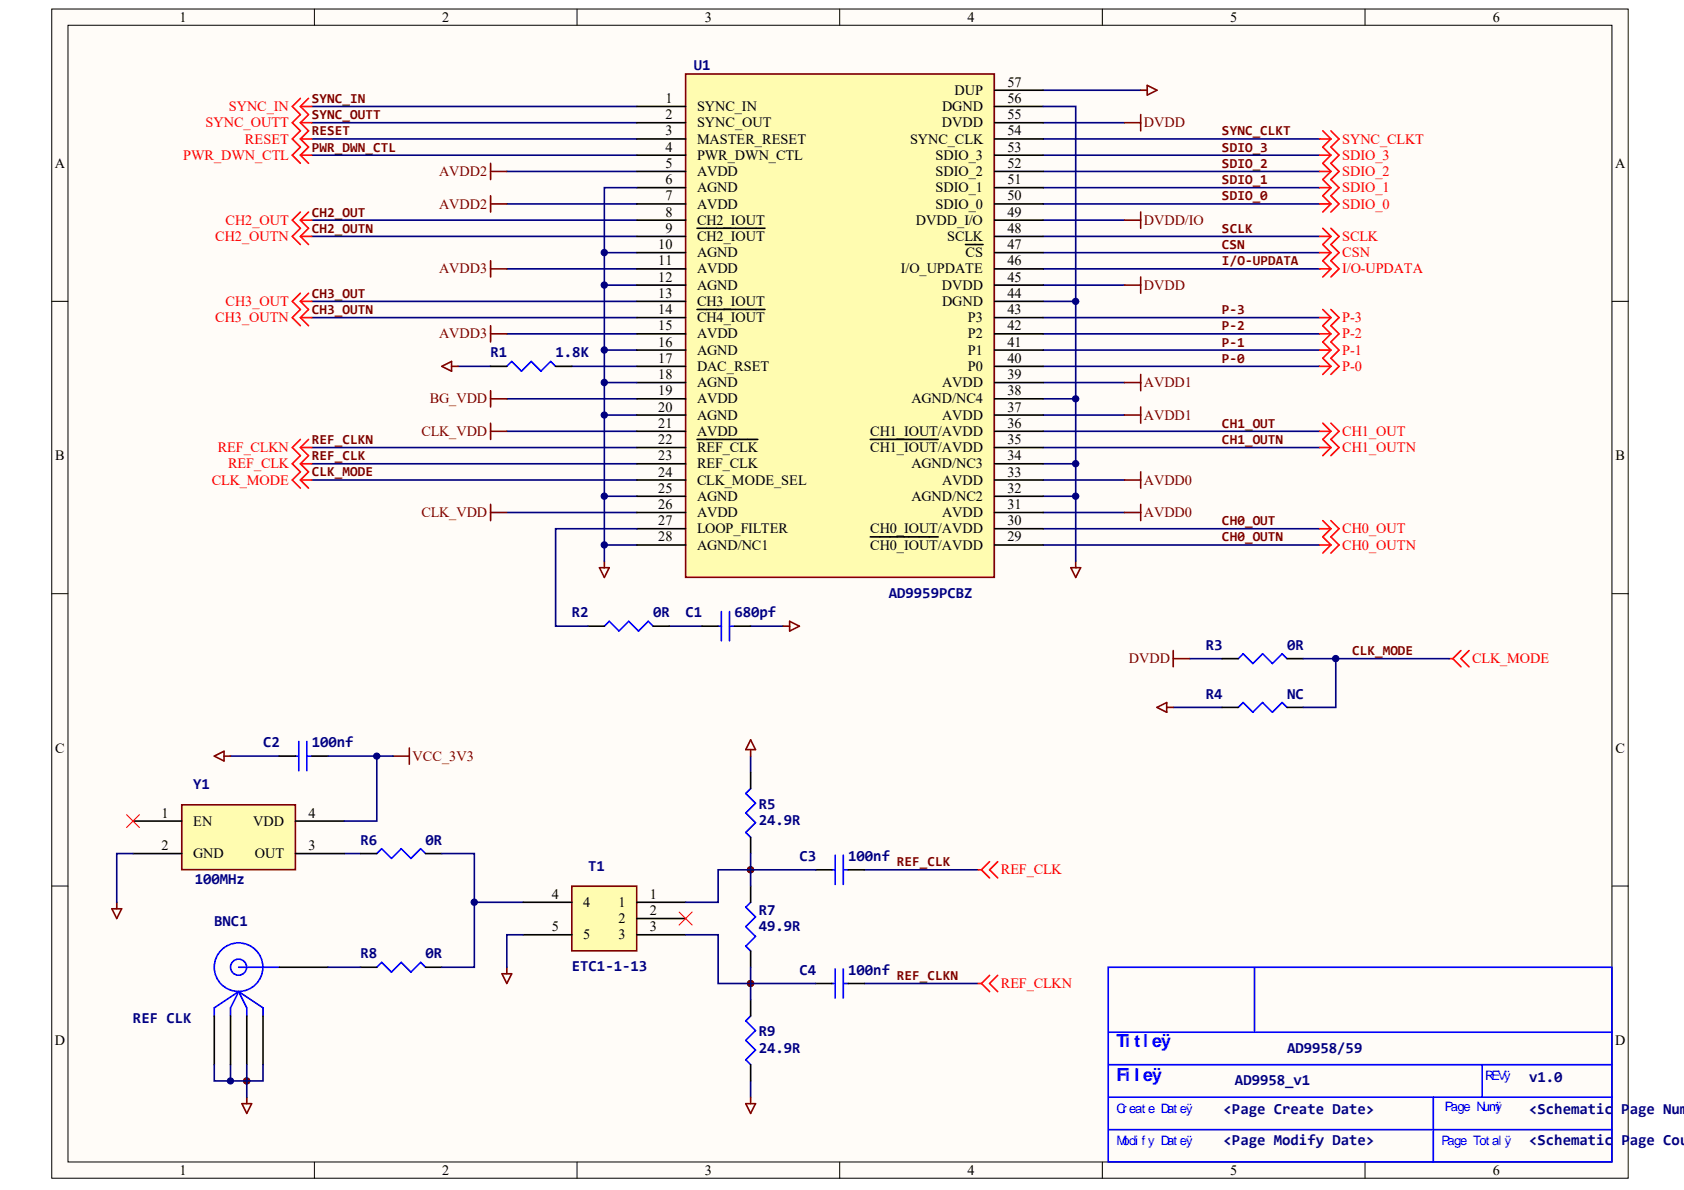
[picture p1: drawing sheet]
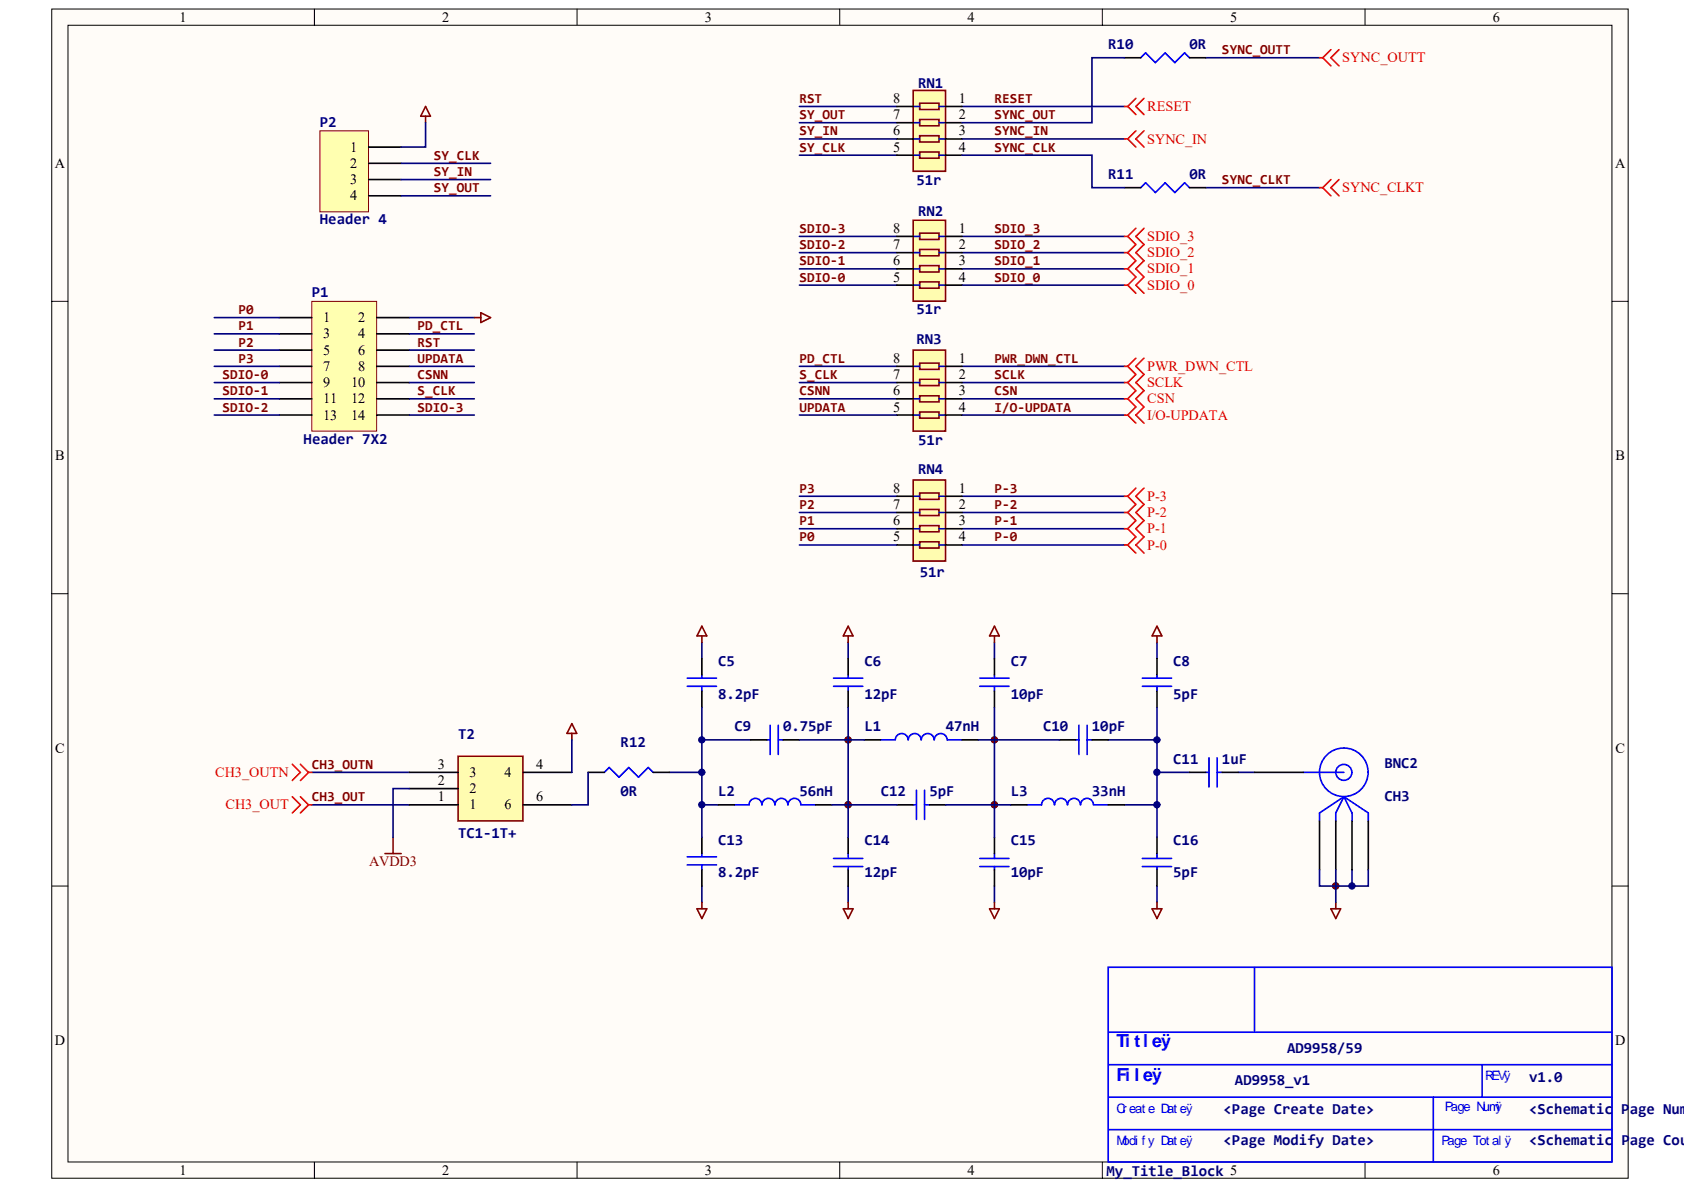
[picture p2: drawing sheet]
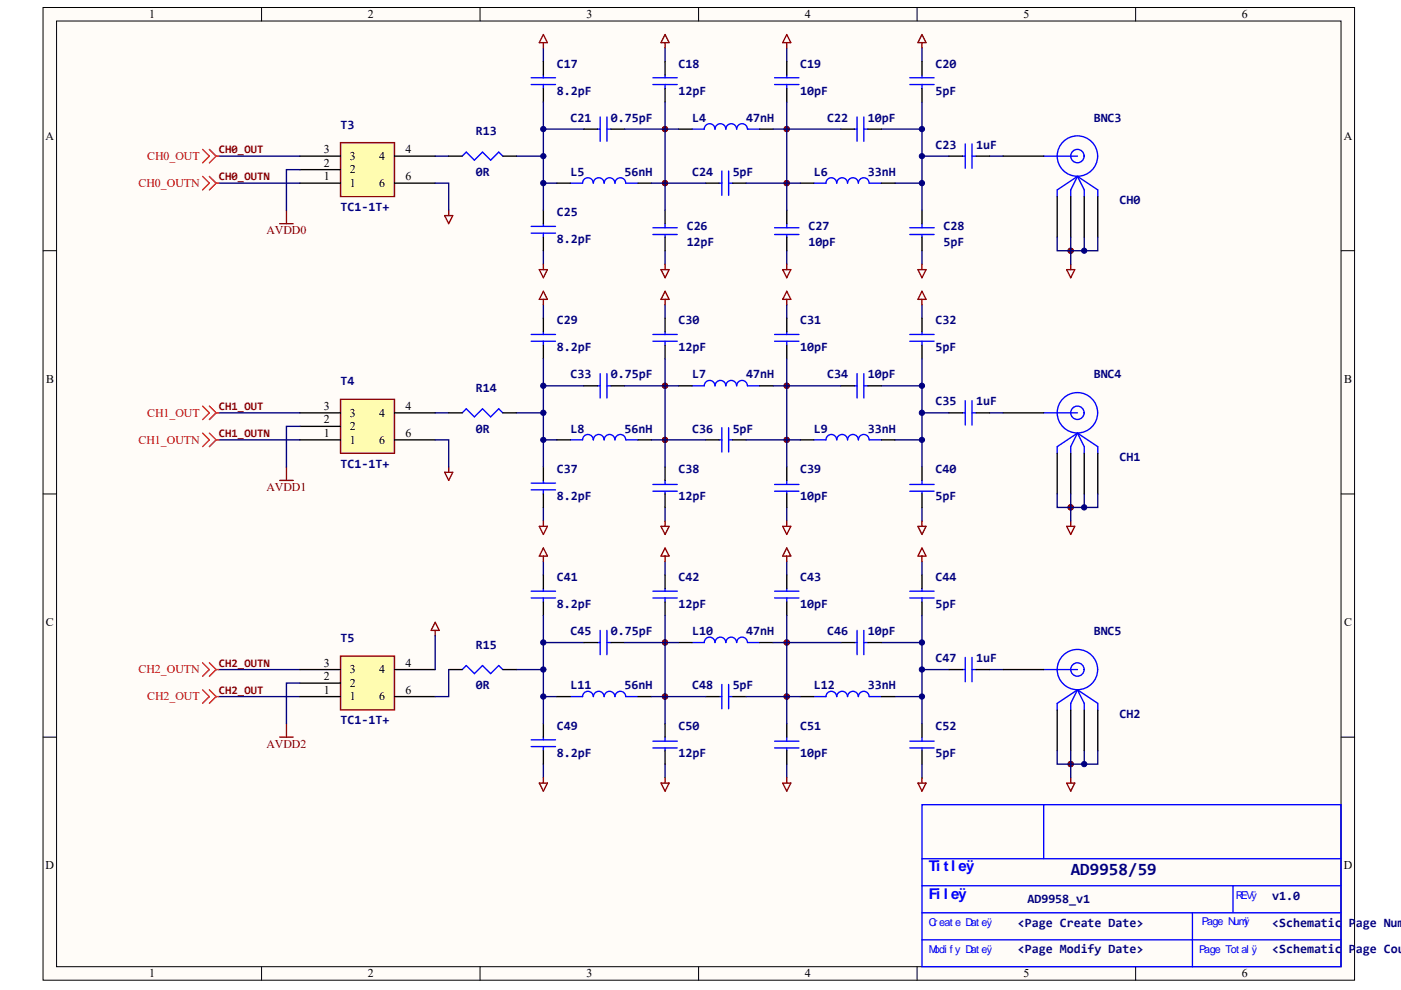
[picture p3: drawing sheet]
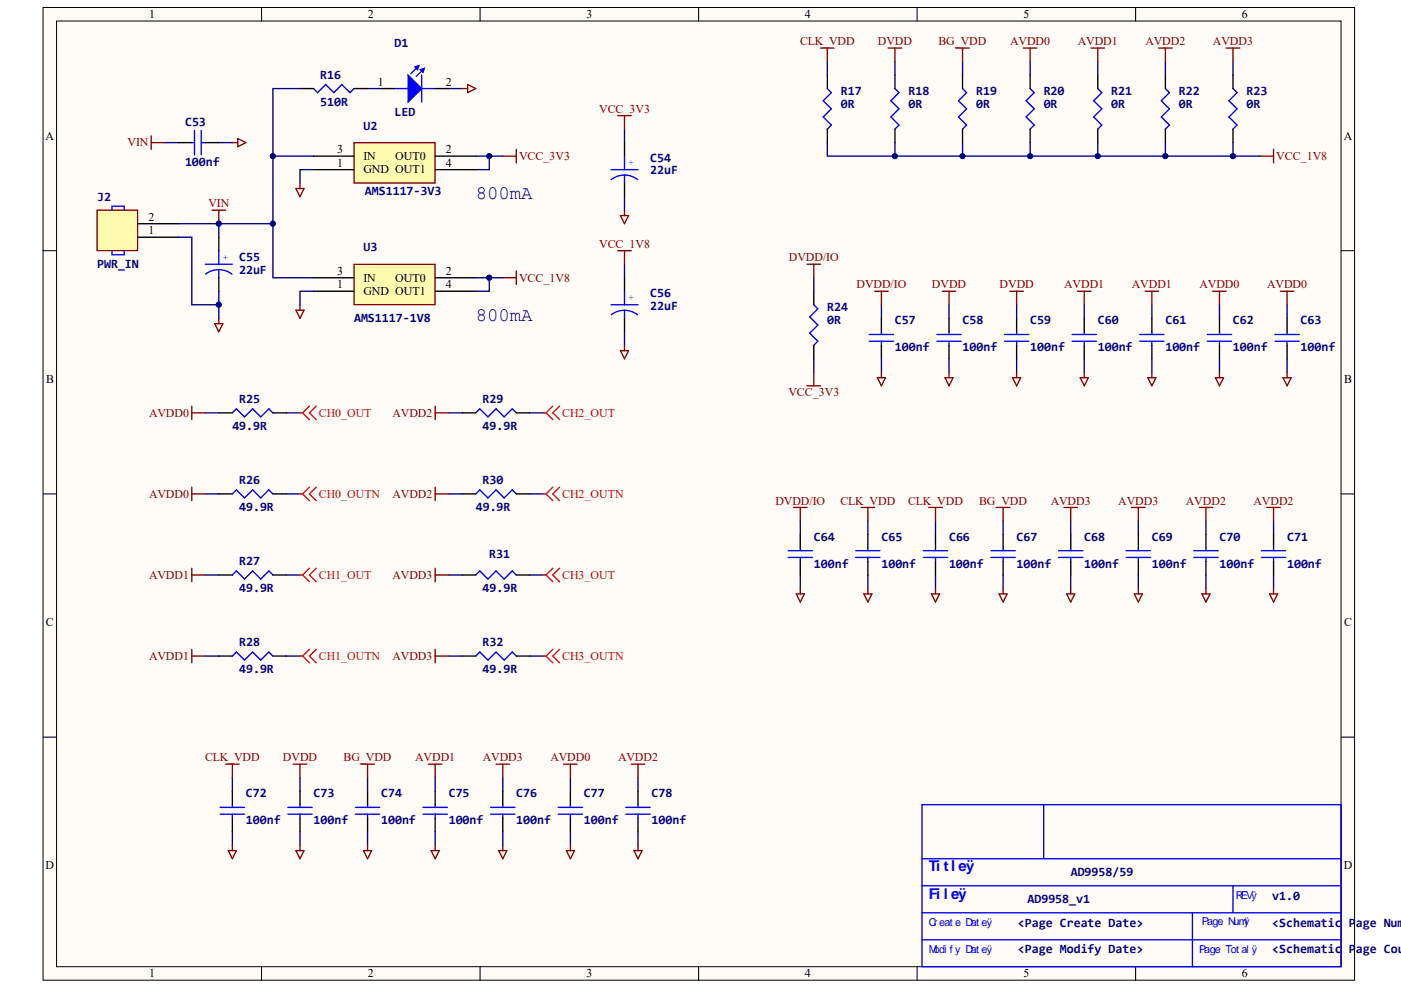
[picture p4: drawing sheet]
# Altium project AD9959-PRJ.PrjPcb
4 sheets, 148 parts. Net scope: global (net labels, ports and power ports of the same name join across sheets).
Board file: AD9959-pcb.PcbDoc
Sheets:
  01-MCU.SchDoc
  02-I_O.SchDoc
  03-LP Filter.SchDoc
  04-POWER.SchDoc

## Sheet 01-MCU.SchDoc
size 246 x 182 mm

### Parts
(Parts that share a designator on the sheet are numbered #1, #2 ... from top to bottom, then left to right.)
*#1  Schematic Page Count: <Schematic Page Count>  Schematic Page Number: <Schematic Page Number>  Page Modify Date: <Page Modify Date>  Page Create Date: <Page Create Date>  Revcode: v1.0  File: AD9958_v1  Title: AD9958/59  (hidden comment: My_Title_Block)  (graphical)
C1  680pf  [0603C]
C2  100nf  [0603C]
C3  100nf  [0603C]
C4  100nf  [0603C]
R1  1.8K  [0603R]
R2  0R  [0603R]
R3  0R  [0603R]
R4  NC  [0603R]
R5  24.9R  [0603R]
R6  0R  [0603R]
R7  49.9R  [0603R]
R8  0R  [0603R]
R9  24.9R  [0603R]
SMA1  REF CLK  [CON10-5R1X5R1]
T1  ETC1-1-13  [SM-22]
U1  AD9959PCBZ  [QFN50P800X800X100-56M]
Y1  100MHz  [XTAL-SMD-7050_4P]

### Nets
AGND: C1.2 C2.1 R1.1 R4.1 R5.2 R9.1 SMA1.2(GND) SMA1.3(GND) SMA1.4(GND) SMA1.5(GND) T1.5 U1.6(AGND) U1.10(AGND) U1.12(AGND) U1.16(AGND) U1.18(AGND) U1.20(AGND) U1.25(AGND) U1.28(AGND/NC1) U1.32(AGND/NC2) U1.34(AGND/NC3) U1.38(AGND/NC4) U1.44(DGND) U1.56(DGND) U1.57(DUP) Y1.2(GND)
AVDD0: U1.31(AVDD) U1.33(AVDD)
AVDD1: U1.37(AVDD) U1.39(AVDD)
AVDD2: U1.5(AVDD) U1.7(AVDD)
AVDD3: U1.11(AVDD) U1.15(AVDD)
BG_VDD: U1.19(AVDD)
CLK_VDD: U1.21(AVDD) U1.26(AVDD)
DVDD: R3.1 U1.45(DVDD) U1.55(DVDD)
DVDD/IO: U1.49(DVDD_I/O)
VCC_3V3: C2.2 Y1.4(VDD)
CH0_OUT: U1.30(CH0_IOUT/AVDD) ; off-sheet CH0_OUT
CH0_OUTN: U1.29(~{CH0_IOUT}/AVDD) ; off-sheet CH0_OUTN
CH1_OUT: U1.36(CH1_IOUT/AVDD) ; off-sheet CH1_OUT
CH1_OUTN: U1.35(~{CH1_IOUT}/AVDD) ; off-sheet CH1_OUTN
CH2_OUT: U1.8(CH2_IOUT) ; off-sheet CH2_OUT
CH2_OUTN: U1.9(~{CH2_IOUT}) ; off-sheet CH2_OUTN
CH3_OUT: U1.13(CH3_IOUT) ; off-sheet CH3_OUT
CH3_OUTN: U1.14(~{CH4_IOUT}) ; off-sheet CH3_OUTN
CLK_MODE: R3.2 R4.2 U1.24(CLK_MODE_SEL) ; off-sheet CLK_MODE
CSN: U1.47(~{CS}) ; off-sheet CSN
I/O-UPDATA: U1.46(I/O_UPDATE) ; off-sheet I/O-UPDATA  [also labelled I/O_UPDATA]
P-0: U1.40(P0) ; off-sheet P-0
P-1: U1.41(P1) ; off-sheet P-1
P-2: U1.42(P2) ; off-sheet P-2
P-3: U1.43(P3) ; off-sheet P-3
PWR_DWN_CTL: U1.4(PWR_DWN_CTL) ; off-sheet PWR_DWN_CTL
REF_CLK: C3.2 U1.23(REF_CLK) ; off-sheet REF_CLK
REF_CLKN: C4.2 U1.22(~{REF_CLK}) ; off-sheet REF_CLKN
RESET: U1.3(MASTER_RESET) ; off-sheet RESET
SCLK: U1.48(SCLK) ; off-sheet SCLK
SDIO_0: U1.50(SDIO_0) ; off-sheet SDIO_0
SDIO_1: U1.51(SDIO_1) ; off-sheet SDIO_1
SDIO_2: U1.52(SDIO_2) ; off-sheet SDIO_2
SDIO_3: U1.53(SDIO_3) ; off-sheet SDIO_3
SYNC_CLKT: U1.54(SYNC_CLK) ; off-sheet SYNC_CLKT
SYNC_IN: U1.1(SYNC_IN) ; off-sheet SYNC_IN
SYNC_OUTT: U1.2(SYNC_OUT) ; off-sheet SYNC_OUTT
NetC1_1: C1.1 R2.2
NetC3_1: C3.1 R5.1 R7.2 T1.1
NetC4_1: C4.1 R7.1 R9.2 T1.3
NetR1_2: R1.2 U1.17(DAC_RSET)
NetR2_1: R2.1 U1.27(LOOP_FILTER)
NetR6_1: R6.1 Y1.3(OUT)
NetR6_2: R6.2 R8.2 T1.4
NetR8_1: R8.1 SMA1.1

Not connected (* = marked no-connect by the designer): T1 2*; Y1 1(EN)*

## Sheet 02-I_O.SchDoc
size 246 x 182 mm

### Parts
(Parts that share a designator on the sheet are numbered #1, #2 ... from top to bottom, then left to right.)
*#2  My_Title_Block  Schematic Page Count: <Schematic Page Count>  Schematic Page Number: <Schematic Page Number>  Page Modify Date: <Page Modify Date>  Page Create Date: <Page Create Date>  Revcode: v1.0  File: AD9958_v1  Title: AD9958/59  (graphical)
C5  8.2pF  [0603C]
C6  12pF  [0603C]
C7  10pF  [0603C]
C8  5pF  [0603C]
C9  0.75pF  [0603C]
C10  10pF  [0603C]
C11  1uF  [0603C]
C12  5pF  [0603C]
C13  8.2pF  [0603C]
C14  12pF  [0603C]
C15  10pF  [0603C]
C16  5pF  [0603C]
L1  47nH  [0603L]
L2  56nH  [0603L]
L3  33nH  [0603L]
P1  Header 7X2  [CON20VP2R54-2X7TM-1]
P2  Header 4  [HDR1X4]
R10  0R  [0603R]
R11  0R  [0603R]
R12  0R  [0603R]
RN1  51r  [0603RA]
RN2  51r  [0603RA]
RN3  51r  [0603RA]
RN4  51r  [0603RA]
SMA2  CH3  [SMA-SMD]
T2  TC1-1T+  [at224-1a]

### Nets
AGND: C5.1 C6.1 C7.1 C8.1 C13.2 C14.1 C15.1 C16.1 P1.2 P2.1 SMA2.2(GND) SMA2.3(GND) SMA2.4(GND) SMA2.5(GND) T2.4
AVDD3: T2.2
CH3_OUT: T2.1 ; off-sheet CH3_OUT
CH3_OUTN: T2.3 ; off-sheet CH3_OUTN
CSN: RN3.3 ; off-sheet CSN
CSNN: P1.10 RN3.6
I/O-UPDATA: RN3.4 ; off-sheet I/O-UPDATA
P0: P1.1 RN4.5
P1: P1.3 RN4.6
P2: P1.5 RN4.7
P3: P1.7 RN4.8
P-0: RN4.4 ; off-sheet P-0
P-1: RN4.3 ; off-sheet P-1
P-2: RN4.2 ; off-sheet P-2
P-3: RN4.1 ; off-sheet P-3
PD_CTL: P1.4 RN3.8
PWR_DWN_CTL: RN3.1 ; off-sheet PWR_DWN_CTL
RESET: RN1.1 ; off-sheet RESET
RST: P1.6 RN1.8
S_CLK: P1.12 RN3.7
SCLK: RN3.2 ; off-sheet SCLK
SDIO-0: P1.9 RN2.5
SDIO-1: P1.11 RN2.6
SDIO-2: P1.13 RN2.7
SDIO-3: P1.14 RN2.8
SDIO_0: RN2.4 ; off-sheet SDIO_0
SDIO_1: RN2.3 ; off-sheet SDIO_1
SDIO_2: RN2.2 ; off-sheet SDIO_2
SDIO_3: RN2.1 ; off-sheet SDIO_3
SY_CLK: P2.2 RN1.5
SY_IN: P2.3 RN1.6
SY_OUT: P2.4 RN1.7
SYNC_CLK: R11.1 RN1.4
SYNC_CLKT: R11.2 ; off-sheet SYNC_CLKT
SYNC_IN: RN1.3 ; off-sheet SYNC_IN
SYNC_OUT: R10.1 RN1.2
SYNC_OUTT: R10.2 ; off-sheet SYNC_OUTT
UPDATA: P1.8 RN3.5
NetC5_2: C5.2 C9.1 C13.1 L2.1 R12.2
NetC6_2: C6.2 C9.2 C12.1 C14.2 L1.1 L2.2
NetC7_2: C7.2 C10.1 C12.2 C15.2 L1.2 L3.1
NetC8_2: C8.2 C10.2 C11.1 C16.2 L3.2
NetC11_2: C11.2 SMA2.1
NetR12_1: R12.1 T2.6

## Sheet 03-LP Filter.SchDoc
size 246 x 182 mm

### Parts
(Parts that share a designator on the sheet are numbered #1, #2 ... from top to bottom, then left to right.)
*#3  Schematic Page Count: <Schematic Page Count>  Schematic Page Number: <Schematic Page Number>  Page Modify Date: <Page Modify Date>  Page Create Date: <Page Create Date>  Revcode: v1.0  File: AD9958_v1  Title: AD9958/59  (hidden comment: My_Title_Block)  (graphical)
C17  8.2pF  [0603C]
C18  12pF  [0603C]
C19  10pF  [0603C]
C20  5pF  [0603C]
C21  0.75pF  [0603C]
C22  10pF  [0603C]
C23  1uF  [0603C]
C24  5pF  [0603C]
C25  8.2pF  [0603C]
C26  12pF  [0603C]
C27  10pF  [0603C]
C28  5pF  [0603C]
C29  8.2pF  [0603C]
C30  12pF  [0603C]
C31  10pF  [0603C]
C32  5pF  [0603C]
C33  0.75pF  [0603C]
C34  10pF  [0603C]
C35  1uF  [0603C]
C36  5pF  [0603C]
C37  8.2pF  [0603C]
C38  12pF  [0603C]
C39  10pF  [0603C]
C40  5pF  [0603C]
C41  8.2pF  [0603C]
C42  12pF  [0603C]
C43  10pF  [0603C]
C44  5pF  [0603C]
C45  0.75pF  [0603C]
C46  10pF  [0603C]
C47  1uF  [0603C]
C48  5pF  [0603C]
C49  8.2pF  [0603C]
C50  12pF  [0603C]
C51  10pF  [0603C]
C52  5pF  [0603C]
L4  47nH  [0603L]
L5  56nH  [0603L]
L6  33nH  [0603L]
L7  47nH  [0603L]
L8  56nH  [0603L]
L9  33nH  [0603L]
L10  47nH  [0603L]
L11  56nH  [0603L]
L12  33nH  [0603L]
R13  0R  [0603R]
R14  0R  [0603R]
R15  0R  [0603R]
SMA3  CH0  [SMA-SMD]
SMA4  CH1  [SMA-SMD]
SMA5  CH2  [SMA-SMD]
T3  TC1-1T+  [at224-1a]
T4  TC1-1T+  [at224-1a]
T5  TC1-1T+  [at224-1a]

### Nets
AGND: C17.1 C18.1 C19.1 C20.1 C25.2 C26.1 C27.1 C28.1 C29.1 C30.1 C31.1 C32.1 C37.2 C38.1 C39.1 C40.1 C41.1 C42.1 C43.1 C44.1 C49.2 C50.1 C51.1 C52.1 SMA3.2(GND) SMA3.3(GND) SMA3.4(GND) SMA3.5(GND) SMA4.2(GND) SMA4.3(GND) SMA4.4(GND) SMA4.5(GND) SMA5.2(GND) SMA5.3(GND) SMA5.4(GND) SMA5.5(GND) T3.6 T4.6 T5.4
AVDD0: T3.2
AVDD1: T4.2
AVDD2: T5.2
CH0_OUT: T3.3 ; off-sheet CH0_OUT
CH0_OUTN: T3.1 ; off-sheet CH0_OUTN
CH1_OUT: T4.3 ; off-sheet CH1_OUT
CH1_OUTN: T4.1 ; off-sheet CH1_OUTN
CH2_OUT: T5.1 ; off-sheet CH2_OUT
CH2_OUTN: T5.3 ; off-sheet CH2_OUTN
NetC17_2: C17.2 C21.1 C25.1 L5.1 R13.2
NetC18_2: C18.2 C21.2 C24.1 C26.2 L4.1 L5.2
NetC19_2: C19.2 C22.1 C24.2 C27.2 L4.2 L6.1
NetC20_2: C20.2 C22.2 C23.1 C28.2 L6.2
NetC23_2: C23.2 SMA3.1
NetC29_2: C29.2 C33.1 C37.1 L8.1 R14.2
NetC30_2: C30.2 C33.2 C36.1 C38.2 L7.1 L8.2
NetC31_2: C31.2 C34.1 C36.2 C39.2 L7.2 L9.1
NetC32_2: C32.2 C34.2 C35.1 C40.2 L9.2
NetC35_2: C35.2 SMA4.1
NetC41_2: C41.2 C45.1 C49.1 L11.1 R15.2
NetC42_2: C42.2 C45.2 C48.1 C50.2 L10.1 L11.2
NetC43_2: C43.2 C46.1 C48.2 C51.2 L10.2 L12.1
NetC44_2: C44.2 C46.2 C47.1 C52.2 L12.2
NetC47_2: C47.2 SMA5.1
NetR13_1: R13.1 T3.4
NetR14_1: R14.1 T4.4
NetR15_1: R15.1 T5.6

## Sheet 04-POWER.SchDoc
size 246 x 182 mm

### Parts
(Parts that share a designator on the sheet are numbered #1, #2 ... from top to bottom, then left to right.)
*#4  Schematic Page Count: <Schematic Page Count>  Schematic Page Number: <Schematic Page Number>  Page Modify Date: <Page Modify Date>  Page Create Date: <Page Create Date>  Revcode: v1.0  File: AD9958_v1  Title: AD9958/59  (hidden comment: My_Title_Block)  (graphical)
C53  100nf  [0603C]
C54  22uF  [1206T]
C55  22uF  [1206T]
C56  22uF  [1206T]
C57  100nf  [0603C]
C58  100nf  [0603C]
C59  100nf  [0603C]
C60  100nf  [0603C]
C61  100nf  [0603C]
C62  100nf  [0603C]
C63  100nf  [0603C]
C64  100nf  [0603C]
C65  100nf  [0603C]
C66  100nf  [0603C]
C67  100nf  [0603C]
C68  100nf  [0603C]
C69  100nf  [0603C]
C70  100nf  [0603C]
C71  100nf  [0603C]
C72  100nf  [0603C]
C73  100nf  [0603C]
C74  100nf  [0603C]
C75  100nf  [0603C]
C76  100nf  [0603C]
C77  100nf  [0603C]
C78  100nf  [0603C]
D1  LED  [0603D]
J2  PWR_IN  [KF2EDG_3R81_2P]
R16  510R  [0603R]
R17  0R  [0603R]
R18  0R  [0603R]
R19  0R  [0603R]
R20  0R  [0603R]
R21  0R  [0603R]
R22  0R  [0603R]
R23  0R  [0603R]
R24  0R  [0603R]
R25  49.9R  [0603R]
R26  49.9R  [0603R]
R27  49.9R  [0603R]
R28  49.9R  [0603R]
R29  49.9R  [0603R]
R30  49.9R  [0603R]
R31  49.9R  [0603R]
R32  49.9R  [0603R]
U2  AMS1117-3V3  [SOT223]
U3  AMS1117-1V8  [SOT223]

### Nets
AGND: C53.2 C54.2 C55.2 C56.2 C57.2 C58.2 C59.2 C60.2 C61.2 C62.2 C63.2 C64.2 C65.2 C66.2 C67.2 C68.2 C69.2 C70.2 C71.2 C72.2 C73.2 C74.2 C75.2 C76.2 C77.2 C78.2 D1.2(K) J2.1 U2.1(GND) U3.1(GND)
AVDD0: C62.1 C63.1 C77.1 R20.1 R25.1 R26.1
AVDD1: C60.1 C61.1 C75.1 R21.1 R27.1 R28.1
AVDD2: C70.1 C71.1 C78.1 R22.1 R29.1 R30.1
AVDD3: C68.1 C69.1 C76.1 R23.1 R31.1 R32.1
BG_VDD: C67.1 C74.1 R19.1
CLK_VDD: C65.1 C66.1 C72.1 R17.1
DVDD: C58.1 C59.1 C73.1 R18.1
DVDD/IO: C57.1 C64.1 R24.1
VCC_1V8: C56.1 R17.2 R18.2 R19.2 R20.2 R21.2 R22.2 R23.2 U3.2(OUT0) U3.4(OUT1)
VCC_3V3: C54.1 R24.2 U2.2(OUT0) U2.4(OUT1)
VIN: C53.1 C55.1 J2.2 R16.2 U2.3(IN) U3.3(IN)
CH0_OUT: R25.2 ; off-sheet CH0_OUT
CH0_OUTN: R26.2 ; off-sheet CH0_OUTN
CH1_OUT: R27.2 ; off-sheet CH1_OUT
CH1_OUTN: R28.2 ; off-sheet CH1_OUTN
CH2_OUT: R29.2 ; off-sheet CH2_OUT
CH2_OUTN: R30.2 ; off-sheet CH2_OUTN
CH3_OUT: R31.2 ; off-sheet CH3_OUT
CH3_OUTN: R32.2 ; off-sheet CH3_OUTN
NetD1_1: D1.1(A) R16.1

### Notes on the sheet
- (near U2) 800mA
- (near U3) 800mA

## Nets that join several sheets
AGND: 01-MCU (26 pins), 02-I_O (15 pins), 03-LP Filter (39 pins), 04-POWER (30 pins)
AVDD0: 01-MCU (U1.31 U1.33), 03-LP Filter (T3.2), 04-POWER (6 pins)
AVDD1: 01-MCU (U1.37 U1.39), 03-LP Filter (T4.2), 04-POWER (6 pins)
AVDD2: 01-MCU (U1.5 U1.7), 03-LP Filter (T5.2), 04-POWER (6 pins)
AVDD3: 01-MCU (U1.11 U1.15), 02-I_O (T2.2), 04-POWER (6 pins)
BG_VDD: 01-MCU (U1.19), 04-POWER (C67.1 C74.1 R19.1)
CLK_VDD: 01-MCU (U1.21 U1.26), 04-POWER (C65.1 C66.1 C72.1 R17.1)
DVDD: 01-MCU (R3.1 U1.45 U1.55), 04-POWER (C58.1 C59.1 C73.1 R18.1)
DVDD/IO: 01-MCU (U1.49), 04-POWER (C57.1 C64.1 R24.1)
VCC_3V3: 01-MCU (C2.2 Y1.4), 04-POWER (C54.1 R24.2 U2.2 U2.4)
CH0_OUT: 01-MCU (U1.30), 03-LP Filter (T3.3), 04-POWER (R25.2)
CH0_OUTN: 01-MCU (U1.29), 03-LP Filter (T3.1), 04-POWER (R26.2)
CH1_OUT: 01-MCU (U1.36), 03-LP Filter (T4.3), 04-POWER (R27.2)
CH1_OUTN: 01-MCU (U1.35), 03-LP Filter (T4.1), 04-POWER (R28.2)
CH2_OUT: 01-MCU (U1.8), 03-LP Filter (T5.1), 04-POWER (R29.2)
CH2_OUTN: 01-MCU (U1.9), 03-LP Filter (T5.3), 04-POWER (R30.2)
CH3_OUT: 01-MCU (U1.13), 02-I_O (T2.1), 04-POWER (R31.2)
CH3_OUTN: 01-MCU (U1.14), 02-I_O (T2.3), 04-POWER (R32.2)
CSN: 01-MCU (U1.47), 02-I_O (RN3.3)
I/O-UPDATA: 01-MCU (U1.46), 02-I_O (RN3.4)
P-0: 01-MCU (U1.40), 02-I_O (RN4.4)
P-1: 01-MCU (U1.41), 02-I_O (RN4.3)
P-2: 01-MCU (U1.42), 02-I_O (RN4.2)
P-3: 01-MCU (U1.43), 02-I_O (RN4.1)
PWR_DWN_CTL: 01-MCU (U1.4), 02-I_O (RN3.1)
RESET: 01-MCU (U1.3), 02-I_O (RN1.1)
SCLK: 01-MCU (U1.48), 02-I_O (RN3.2)
SDIO_0: 01-MCU (U1.50), 02-I_O (RN2.4)
SDIO_1: 01-MCU (U1.51), 02-I_O (RN2.3)
SDIO_2: 01-MCU (U1.52), 02-I_O (RN2.2)
SDIO_3: 01-MCU (U1.53), 02-I_O (RN2.1)
SYNC_CLKT: 01-MCU (U1.54), 02-I_O (R11.2)
SYNC_IN: 01-MCU (U1.1), 02-I_O (RN1.3)
SYNC_OUTT: 01-MCU (U1.2), 02-I_O (R10.2)
